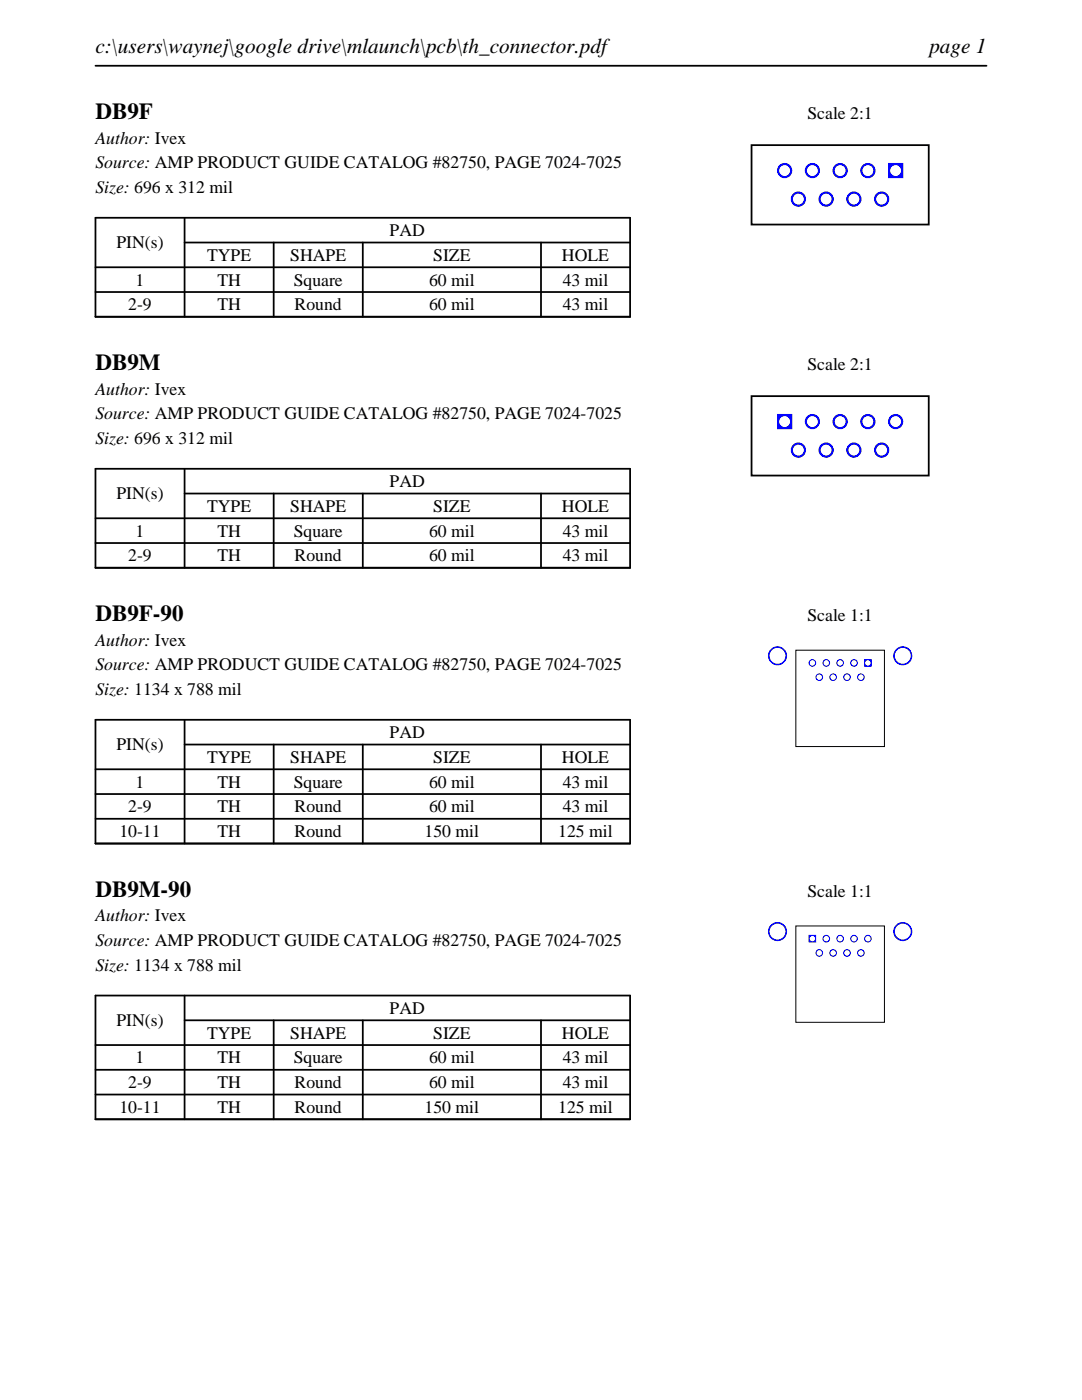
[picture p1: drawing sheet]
<svg xmlns="http://www.w3.org/2000/svg" width="216mm" height="279mm" viewBox="0 0 216 279" stroke-linecap="round" stroke-linejoin="round" font-family="sans-serif">
<path d="M19 13.1h177.8M19 43.5h106.7v19.7h-106.7zM19 53.3h106.7M19 58.3h106.7M36.8 48.4h88.9M36.8 43.5v19.7M54.6 48.4v14.8M72.4 48.4v14.8M107.9 48.4v14.8" fill="none" stroke="#000" stroke-width=".35"/>
<path d="M150 29h35.3v15.8h-35.3z" fill="none" stroke="#000" stroke-width=".36"/>
<g fill="#00f">
<path d="M177.2 32.5v3.1h3v-3.1zM177.6 34a1.1 1.1 0 0 1 2.2 0 1.1 1.1 0 0 1-2.2 0z"/>
<path d="M171.7 34a1.52 1.52 0 0 0 3 0 1.52 1.52 0 0 0-3 0zM172.1 34a1.1 1.1 0 0 1 2.2 0 1.1 1.1 0 0 1-2.2 0z"/>
<path d="M166.1 34a1.55 1.55 0 0 0 3.1 0 1.55 1.55 0 0 0-3.1 0zM166.5 34a1.1 1.1 0 0 1 2.2 0 1.1 1.1 0 0 1-2.2 0z"/>
<path d="M160.6 34a1.52 1.52 0 0 0 3 0 1.52 1.52 0 0 0-3 0zM161 34a1.1 1.1 0 0 1 2.2 0 1.1 1.1 0 0 1-2.2 0z"/>
<path d="M155 34a1.55 1.55 0 0 0 3.1 0 1.55 1.55 0 0 0-3.1 0zM155.5 34a1.1 1.1 0 0 1 2.2 0 1.1 1.1 0 0 1-2.2 0z"/>
<path d="M174.4 39.7a1.52 1.52 0 0 0 3 0 1.52 1.52 0 0 0-3 0zM174.8 39.7a1.1 1.1 0 0 1 2.2 0 1.1 1.1 0 0 1-2.2 0z"/>
<path d="M168.9 39.7a1.52 1.52 0 0 0 3 0 1.52 1.52 0 0 0-3 0zM169.3 39.7a1.1 1.1 0 0 1 2.2 0 1.1 1.1 0 0 1-2.2 0z"/>
<path d="M163.3 39.7a1.55 1.55 0 0 0 3.1 0 1.55 1.55 0 0 0-3.1 0zM163.8 39.7a1.09 1.09 0 0 1 2.1 0 1.09 1.09 0 0 1-2.1 0z"/>
<path d="M157.8 39.7a1.52 1.52 0 0 0 3 0 1.52 1.52 0 0 0-3 0zM158.2 39.7a1.1 1.1 0 0 1 2.2 0 1.1 1.1 0 0 1-2.2 0z"/>
</g>
<path d="M19 93.6h106.7v19.7h-106.7zM36.8 98.5h88.9M36.8 93.6v19.7M54.6 98.5v14.8M72.4 98.5v14.8M107.9 98.5v14.8M19 103.4h106.7M19 108.4h106.7" fill="none" stroke="#000" stroke-width=".35"/>
<path d="M150 79.1h35.3v15.8h-35.3z" fill="none" stroke="#000" stroke-width=".36"/>
<g fill="#00f">
<path d="M155 82.6v3.1h3.1v-3.1zM155.5 84.1a1.1 1.1 0 0 1 2.2 0 1.1 1.1 0 0 1-2.2 0z"/>
<path d="M160.6 84.1a1.52 1.52 0 0 0 3 0 1.52 1.52 0 0 0-3 0zM161 84.1a1.1 1.1 0 0 1 2.2 0 1.1 1.1 0 0 1-2.2 0z"/>
<path d="M166.1 84.1a1.55 1.55 0 0 0 3.1 0 1.55 1.55 0 0 0-3.1 0zM166.5 84.1a1.1 1.1 0 0 1 2.2 0 1.1 1.1 0 0 1-2.2 0z"/>
<path d="M171.7 84.1a1.52 1.52 0 0 0 3 0 1.52 1.52 0 0 0-3 0zM172.1 84.1a1.1 1.1 0 0 1 2.2 0 1.1 1.1 0 0 1-2.2 0z"/>
<path d="M177.2 84.1a1.52 1.52 0 0 0 3 0 1.52 1.52 0 0 0-3 0zM177.6 84.1a1.1 1.1 0 0 1 2.2 0 1.1 1.1 0 0 1-2.2 0z"/>
<path d="M157.8 89.8a1.52 1.52 0 0 0 3 0 1.52 1.52 0 0 0-3 0zM158.2 89.8a1.1 1.1 0 0 1 2.2 0 1.1 1.1 0 0 1-2.2 0z"/>
<path d="M163.3 89.8a1.55 1.55 0 0 0 3.1 0 1.55 1.55 0 0 0-3.1 0zM163.8 89.8a1.09 1.09 0 0 1 2.1 0 1.09 1.09 0 0 1-2.1 0z"/>
<path d="M168.9 89.8a1.52 1.52 0 0 0 3 0 1.52 1.52 0 0 0-3 0zM169.3 89.8a1.1 1.1 0 0 1 2.2 0 1.1 1.1 0 0 1-2.2 0z"/>
<path d="M174.4 89.8a1.52 1.52 0 0 0 3 0 1.52 1.52 0 0 0-3 0zM174.8 89.8a1.1 1.1 0 0 1 2.2 0 1.1 1.1 0 0 1-2.2 0z"/>
</g>
<path d="M19 143.7h106.7v24.6h-106.7zM19 153.5h106.7M19 158.5h106.7M36.8 148.6h88.9M36.8 143.7v24.6M54.6 148.6v19.7M72.4 148.6v19.7M107.9 148.6v19.7M19 163.4h106.7" fill="none" stroke="#000" stroke-width=".35"/>
<path d="M158.8 129.8h17.7v19.2h-17.7z" fill="none" stroke="#000" stroke-width=".2"/>
<g fill="#00f">
<path d="M172.4 131.5v1.6h1.5v-1.6zM172.6 132.3a.55 .55 0 0 1 1.1 0 .55 .55 0 0 1-1.1 0z"/>
<path d="M169.6 132.3a.8 .8 0 0 0 1.6 0 .8 .8 0 0 0-1.6 0zM169.9 132.3a.55 .55 0 0 1 1.1 0 .55 .55 0 0 1-1.1 0z"/>
<path d="M166.9 132.3a.76 .76 0 0 0 1.5 0 .76 .76 0 0 0-1.5 0zM167.1 132.3a.55 .55 0 0 1 1.1 0 .55 .55 0 0 1-1.1 0z"/>
<path d="M164.1 132.3a.76 .76 0 0 0 1.5 0 .76 .76 0 0 0-1.5 0zM164.3 132.3a.55 .55 0 0 1 1.1 0 .55 .55 0 0 1-1.1 0z"/>
<path d="M161.3 132.3a.8 .8 0 0 0 1.6 0 .8 .8 0 0 0-1.6 0zM161.6 132.3a.55 .55 0 0 1 1 0 .55 .55 0 0 1-1 0z"/>
<path d="M171 135.1a.76 .76 0 0 0 1.5 0 .76 .76 0 0 0-1.5 0zM171.2 135.1a.55 .55 0 0 1 1.1 0 .55 .55 0 0 1-1.1 0z"/>
<path d="M168.2 135.1a.8 .8 0 0 0 1.6 0 .8 .8 0 0 0-1.6 0zM168.5 135.1a.55 .55 0 0 1 1.1 0 .55 .55 0 0 1-1.1 0z"/>
<path d="M165.5 135.1a.76 .76 0 0 0 1.5 0 .76 .76 0 0 0-1.5 0zM165.7 135.1a.55 .55 0 0 1 1.1 0 .55 .55 0 0 1-1.1 0z"/>
<path d="M162.7 135.1a.76 .76 0 0 0 1.5 0 .76 .76 0 0 0-1.5 0zM162.9 135.1a.55 .55 0 0 1 1.1 0 .55 .55 0 0 1-1.1 0z"/>
<path d="M153.2 130.9a1.91 1.91 0 0 0 3.8 0 1.91 1.91 0 0 0-3.8 0zM153.6 130.9a1.59 1.59 0 0 1 3.1 0 1.59 1.59 0 0 1-3.1 0z"/>
<path d="M178.2 130.9a1.91 1.91 0 0 0 3.8 0 1.91 1.91 0 0 0-3.8 0zM178.5 130.9a1.6 1.6 0 0 1 3.2 0 1.6 1.6 0 0 1-3.2 0z"/>
</g>
<path d="M19 198.7h106.7v24.7h-106.7zM36.8 198.7v24.7M19 208.6h106.7M19 213.5h106.7M19 218.4h106.7M36.8 203.6h88.9M54.6 203.6v19.8M72.4 203.6v19.8M107.9 203.6v19.8" fill="none" stroke="#000" stroke-width=".35"/>
<path d="M158.8 184.8h17.7v19.2h-17.7z" fill="none" stroke="#000" stroke-width=".2"/>
<g fill="#00f">
<path d="M161.3 186.6v1.5h1.6v-1.5zM161.6 187.3a.55 .55 0 0 1 1 0 .55 .55 0 0 1-1 0z"/>
<path d="M164.1 187.3a.76 .76 0 0 0 1.5 0 .76 .76 0 0 0-1.5 0zM164.3 187.3a.55 .55 0 0 1 1.1 0 .55 .55 0 0 1-1.1 0z"/>
<path d="M166.9 187.3a.76 .76 0 0 0 1.5 0 .76 .76 0 0 0-1.5 0zM167.1 187.3a.55 .55 0 0 1 1.1 0 .55 .55 0 0 1-1.1 0z"/>
<path d="M169.6 187.3a.8 .8 0 0 0 1.6 0 .8 .8 0 0 0-1.6 0zM169.9 187.3a.55 .55 0 0 1 1.1 0 .55 .55 0 0 1-1.1 0z"/>
<path d="M172.4 187.3a.76 .76 0 0 0 1.5 0 .76 .76 0 0 0-1.5 0zM172.6 187.3a.55 .55 0 0 1 1.1 0 .55 .55 0 0 1-1.1 0z"/>
<path d="M162.7 190.2a.76 .76 0 0 0 1.5 0 .76 .76 0 0 0-1.5 0zM162.9 190.2a.55 .55 0 0 1 1.1 0 .55 .55 0 0 1-1.1 0z"/>
<path d="M165.5 190.2a.76 .76 0 0 0 1.5 0 .76 .76 0 0 0-1.5 0zM165.7 190.2a.55 .55 0 0 1 1.1 0 .55 .55 0 0 1-1.1 0z"/>
<path d="M168.2 190.2a.8 .8 0 0 0 1.6 0 .8 .8 0 0 0-1.6 0zM168.5 190.2a.55 .55 0 0 1 1.1 0 .55 .55 0 0 1-1.1 0z"/>
<path d="M171 190.2a.76 .76 0 0 0 1.5 0 .76 .76 0 0 0-1.5 0zM171.2 190.2a.55 .55 0 0 1 1.1 0 .55 .55 0 0 1-1.1 0z"/>
<path d="M153.2 185.9a1.91 1.91 0 0 0 3.8 0 1.91 1.91 0 0 0-3.8 0zM153.6 185.9a1.59 1.59 0 0 1 3.1 0 1.59 1.59 0 0 1-3.1 0z"/>
<path d="M178.2 185.9a1.91 1.91 0 0 0 3.8 0 1.91 1.91 0 0 0-3.8 0zM178.5 185.9a1.6 1.6 0 0 1 3.2 0 1.6 1.6 0 0 1-3.2 0z"/>
</g>
<g font-size="4.6">
<text x="19" y="23.7">DB9F</text>
<text x="19" y="73.8">DB9M</text>
<text x="19" y="123.9">DB9F-90</text>
<text x="19" y="178.9">DB9M-90</text>
</g>
<g font-size="4.2">
<text x="19" y="10.6">c:\users\waynej\google drive\mlaunch\pcb\th_connector.pdf</text>
<text x="185.4" y="10.6">page 1</text>
</g>
<g font-size="3.5">
<text x="161.1" y="23.7">Scale 2:1</text>
<text x="19" y="28.6">Author: Ivex</text>
<text x="19" y="33.6">Source: AMP PRODUCT GUIDE CATALOG #82750, PAGE 7024-7025</text>
<text x="19" y="38.5">Size: 696 x 312 mil</text>
<text x="77.8" y="47.1">PAD</text>
<text x="23.2" y="49.6">PIN(s)</text>
<text x="41.3" y="52.1">TYPE</text>
<text x="57.9" y="52.1">SHAPE</text>
<text x="86.4" y="52.1">SIZE</text>
<text x="112.1" y="52.1">HOLE</text>
<text x="27.1" y="57">1</text>
<text x="43.4" y="57">TH</text>
<text x="58.6" y="57">Square</text>
<text x="85.6" y="57">60 mil</text>
<text x="112.3" y="57">43 mil</text>
<text x="25.6" y="61.9">2-9</text>
<text x="43.4" y="61.9">TH</text>
<text x="58.8" y="61.9">Round</text>
<text x="85.6" y="61.9">60 mil</text>
<text x="112.3" y="61.9">43 mil</text>
<text x="161.1" y="73.8">Scale 2:1</text>
<text x="19" y="78.7">Author: Ivex</text>
<text x="19" y="83.7">Source: AMP PRODUCT GUIDE CATALOG #82750, PAGE 7024-7025</text>
<text x="19" y="88.6">Size: 696 x 312 mil</text>
<text x="23.2" y="99.7">PIN(s)</text>
<text x="77.8" y="97.2">PAD</text>
<text x="27.1" y="107.1">1</text>
<text x="41.3" y="102.2">TYPE</text>
<text x="43.4" y="107.1">TH</text>
<text x="57.9" y="102.2">SHAPE</text>
<text x="58.6" y="107.1">Square</text>
<text x="85.6" y="107.1">60 mil</text>
<text x="86.4" y="102.2">SIZE</text>
<text x="112.1" y="102.2">HOLE</text>
<text x="112.3" y="107.1">43 mil</text>
<text x="25.6" y="112">2-9</text>
<text x="43.4" y="112">TH</text>
<text x="58.8" y="112">Round</text>
<text x="85.6" y="112">60 mil</text>
<text x="112.3" y="112">43 mil</text>
<text x="161.1" y="123.9">Scale 1:1</text>
<text x="19" y="128.8">Author: Ivex</text>
<text x="19" y="133.8">Source: AMP PRODUCT GUIDE CATALOG #82750, PAGE 7024-7025</text>
<text x="19" y="138.7">Size: 1134 x 788 mil</text>
<text x="23.2" y="149.8">PIN(s)</text>
<text x="77.8" y="147.3">PAD</text>
<text x="41.3" y="152.3">TYPE</text>
<text x="57.9" y="152.3">SHAPE</text>
<text x="86.4" y="152.3">SIZE</text>
<text x="112.1" y="152.3">HOLE</text>
<text x="27.1" y="157.2">1</text>
<text x="43.4" y="157.2">TH</text>
<text x="58.6" y="157.2">Square</text>
<text x="85.6" y="157.2">60 mil</text>
<text x="112.3" y="157.2">43 mil</text>
<text x="23.8" y="167.1">10-11</text>
<text x="25.6" y="162.1">2-9</text>
<text x="43.4" y="162.1">TH</text>
<text x="43.4" y="167.1">TH</text>
<text x="58.8" y="162.1">Round</text>
<text x="58.8" y="167.1">Round</text>
<text x="84.7" y="167.1">150 mil</text>
<text x="85.6" y="162.1">60 mil</text>
<text x="111.4" y="167.1">125 mil</text>
<text x="112.3" y="162.1">43 mil</text>
<text x="161.1" y="178.9">Scale 1:1</text>
<text x="19" y="183.9">Author: Ivex</text>
<text x="19" y="188.8">Source: AMP PRODUCT GUIDE CATALOG #82750, PAGE 7024-7025</text>
<text x="19" y="193.7">Size: 1134 x 788 mil</text>
<text x="77.8" y="202.4">PAD</text>
<text x="23.2" y="204.8">PIN(s)</text>
<text x="41.3" y="207.3">TYPE</text>
<text x="57.9" y="207.3">SHAPE</text>
<text x="86.4" y="207.3">SIZE</text>
<text x="112.1" y="207.3">HOLE</text>
<text x="27.1" y="212.2">1</text>
<text x="43.4" y="212.2">TH</text>
<text x="58.6" y="212.2">Square</text>
<text x="85.6" y="212.2">60 mil</text>
<text x="112.3" y="212.2">43 mil</text>
<text x="25.6" y="217.2">2-9</text>
<text x="43.4" y="217.2">TH</text>
<text x="58.8" y="217.2">Round</text>
<text x="85.6" y="217.2">60 mil</text>
<text x="112.3" y="217.2">43 mil</text>
<text x="23.8" y="222.1">10-11</text>
<text x="43.4" y="222.1">TH</text>
<text x="58.8" y="222.1">Round</text>
<text x="84.7" y="222.1">150 mil</text>
<text x="111.4" y="222.1">125 mil</text>
</g>
</svg>
